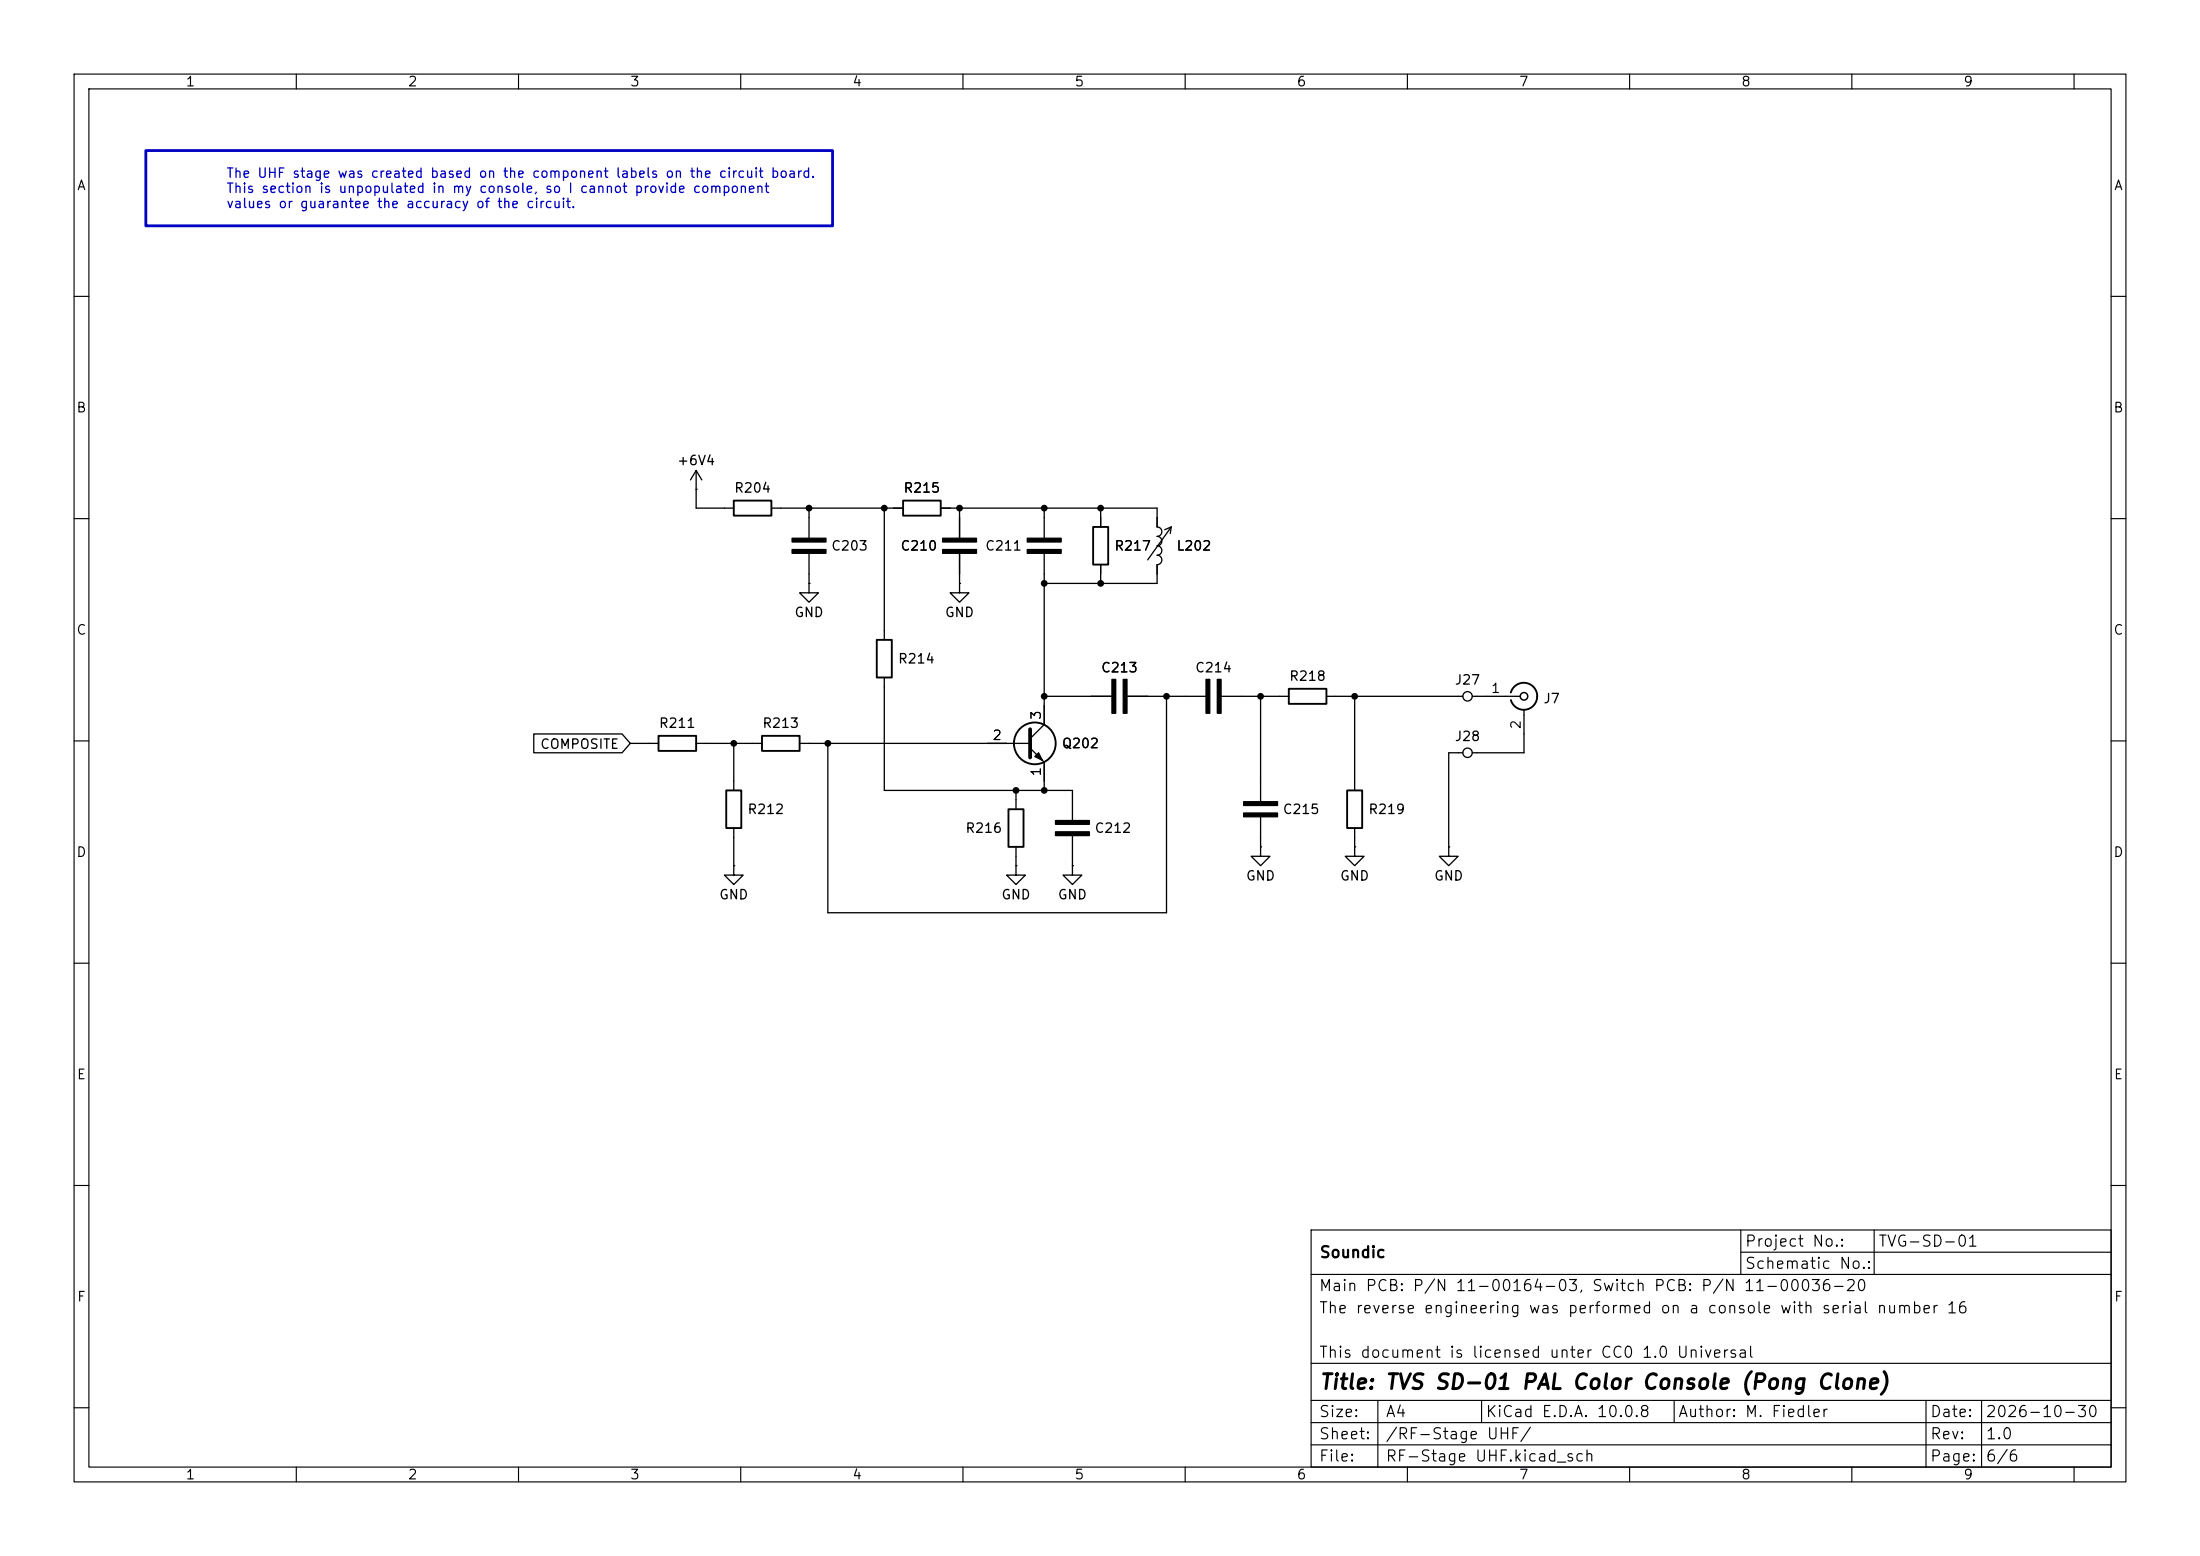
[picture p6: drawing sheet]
<svg xmlns="http://www.w3.org/2000/svg" width="297mm" height="210mm" viewBox="0 0 297 210" stroke-linecap="round" stroke-linejoin="round" font-family="sans-serif">
<g fill="none" stroke="#000" stroke-width=".15">
<path d="M10 10h277v190h-277zM12 12h273v186h-273zM40 10v2M70 10v2M100 10v2M130 10v2M160 10v2M190 10v2M220 10v2M250 10v2M280 10v2M10 40h2"/>
<path d="M285 40h2M10 70h2M285 70h2M10 100h2M285 100h2M10 130h2M285 130h2M10 160h2M177 166h108v32h-108zM177 172h108M235 169h50M235 166v6"/>
<path d="M253 166v6M285 160h2M10 190h2M40 198v2M70 198v2M100 198v2M130 198v2M160 198v2M177 195h108M177 192h108M177 189h108M177 184h108"/>
<path d="M186 189v9M190 198v2M200 189v3M220 198v2M226 189v3M250 198v2M260 189v9M267.5 189v9M280 198v2M285 190h2"/>
</g>
<g fill="none" stroke="#000" stroke-width=".25">
<path d="M99.1 67.6h5v2h-5zM121.9 67.6h5.1v2h-5.1zM147.6 71.1h2v5.1h-2zM88.9 99.3h5.1v2h-5.1zM102.9 99.3h5v2h-5zM118.4 86.4h2v5h-2zM174 93h5.1v2h-5.1zM204 93.5a1.81 1.81 0 0 1 2.7-1 1.81 1.81 0 0 1 .1 2.9 1.81 1.81 0 0 1-2.8-.9M98 106.7h2.1v5.1h-2.1zM136.1 109.2h2.1v5.1h-2.1zM181.9 106.7h2v5.1h-2z"/>
<circle cx="139.7" cy="100.3" r="2.82"/>
</g>
<g fill="none" stroke="#000" stroke-width=".18">
<path d="M94 66h.1M94 63.5v5.1h5.1M94 63.5l.7 1.3M94 63.5l-.8 1.3M104.1 68.6h17.8M109.2 78.7v1.3h1.3l-1.3 1.3-1.3-1.3h1.3M109.2 78.7h.1M109.2 68.6v4M109.2 74.7v4M119.4 68.6v17.8M127 68.6h29.2v2.5a.64 .64 0 0 1 .7 .7 .64 .64 0 0 1-.7 .6 .64 .64 0 0 1 .7 .6 .64 .64 0 0 1-.7 .7 .64 .64 0 0 1 .7 .6 .64 .64 0 0 1-.7 .6 .64 .64 0 0 1 .7 .7 .64 .64 0 0 1-.7 .6v2.5h-15.2M129.5 78.7v1.3h1.3l-1.3 1.3-1.2-1.3h1.2"/>
<path d="M129.5 78.7h.1M129.5 68.6v4M129.5 74.7v4M141 74.7v23.1l-1.9 1.9M141 68.6v4M148.6 68.6v2.5M148.6 76.2v2.5M158.1 71.1l-3.2 4.5M158.1 71.1l-.9 .4M158.1 71.1l-.1 .9M72.1 99.1h11.9l1.1 1.2-1.1 1.3h-11.9zM119.4 91.4v15.3h25.4v4"/>
<path d="M141 94h9.1M152.1 94h10.7M157.5 94v29.2h-45.7v-22.9M164.8 94h9.2M170.2 94v14.2M179.1 94h18.4M182.9 94v12.7M198.8 94h6.4M205.7 95.8v5.8h-6.9M85.1 100.3h3.8M94 100.3h8.9M99.1 116.8v1.3h1.2l-1.2 1.3-1.3-1.3h1.3"/>
<path d="M99.1 116.8h.1M99.1 100.3v6.4M99.1 111.8v5M107.9 100.3h31.2M137.2 116.8v1.3h1.2l-1.2 1.3-1.3-1.3h1.3M137.2 116.8h.1M137.2 106.7v2.5M137.2 114.3v2.5M139.1 101l1.9 1.9v3.8M144.8 116.8v1.3h1.2l-1.2 1.3-1.3-1.3h1.3M144.8 116.8h.1M144.8 112.8v4"/>
<path d="M170.2 114.3v1.3h1.2l-1.2 1.2-1.3-1.2h1.3M170.2 114.3h.1M170.2 110.2v4.1M182.9 114.3v1.3h1.2l-1.2 1.2-1.3-1.2h1.3M182.9 114.3h.1M182.9 111.8v2.5M195.6 114.3v1.3h1.2l-1.2 1.2-1.3-1.2h1.3M195.6 114.3h.1M197.5 101.6h-1.9v12.7"/>
<circle cx="198.1" cy="94" r=".63"/>
<circle cx="198.1" cy="101.6" r=".63"/>
</g>
<g fill="#000" stroke="#000" stroke-width=".18">
<path d="M106.9 74.2h4.6v.5h-4.6zM106.9 72.6h4.6v.6h-4.6zM127.3 74.2h4.5v.5h-4.5zM127.3 72.6h4.5v.6h-4.5zM138.7 74.2h4.6v.5h-4.6zM138.7 72.6h4.6v.6h-4.6zM150.1 91.7h.5v4.6h-.5zM151.6 91.7h.5v4.6h-.5zM162.8 91.7h.5v4.6h-.5zM164.3 91.7h.5v4.6h-.5zM139.7 102.1l.5-.5 .5 1zM142.5 112.3h4.6v.5h-4.6z"/>
<path d="M142.5 110.7h4.6v.6h-4.6zM167.9 108.2h4.6v.5h-4.6zM167.9 109.7h4.6v.5h-4.6z"/>
</g>
<circle cx="205.7" cy="94" r=".51" fill="none" stroke="#000" stroke-width=".2"/>
<path d="M139.1 98.4v3.8" fill="none" stroke="#000" stroke-width=".51"/>
<path d="M19.7 20.3h92.7v10.2h-92.7z" fill="none" stroke="#0000c2" stroke-width=".38"/>
<g fill="#000">
<circle cx="109.2" cy="68.6" r=".46"/>
<circle cx="119.4" cy="68.6" r=".46"/>
<circle cx="129.5" cy="68.6" r=".46"/>
<circle cx="141" cy="78.7" r=".46"/>
<circle cx="141" cy="68.6" r=".46"/>
<circle cx="148.6" cy="78.7" r=".46"/>
<circle cx="148.6" cy="68.6" r=".46"/>
<circle cx="141" cy="94" r=".46"/>
<circle cx="157.5" cy="94" r=".46"/>
<circle cx="170.2" cy="94" r=".46"/>
<circle cx="182.9" cy="94" r=".46"/>
<circle cx="99.1" cy="100.3" r=".46"/>
<circle cx="111.8" cy="100.3" r=".46"/>
<circle cx="137.2" cy="106.7" r=".46"/>
<circle cx="141" cy="106.7" r=".46"/>
</g>
<text font-size="2" x="178" y="188">Title: TVS SD-01 PAL Color Console (Pong Clone)</text>
<g font-size="1.5">
<text x="178" y="170.1">Soundic</text>
<text x="235.5" y="168.6">Project No.:</text>
<text x="235.5" y="171.6">Schematic No.:</text>
<text x="253.5" y="168.6">TVG-SD-01</text>
<text x="178" y="174.6">Main PCB: P/N 11-00164-03, Switch PCB: P/N 11-00036-20</text>
<text x="178" y="177.6">The reverse engineering was performed on a console with serial number 16</text>
<text x="178" y="183.6">This document is licensed unter CC0 1.0 Universal</text>
<text x="178" y="191.6">Size:</text>
<text x="187" y="191.6">A4</text>
<text x="200.5" y="191.6">KiCad E.D.A. 10.0.8</text>
<text x="226.5" y="191.6">Author: M. Fiedler</text>
<text x="260.5" y="191.6">Date:</text>
<text x="268" y="191.6">2026-10-30</text>
<text x="178" y="194.6">Sheet:</text>
<text x="178" y="197.6">File:</text>
<text x="187" y="197.6">RF-Stage UHF.kicad_sch</text>
<text x="187" y="194.6">/RF-Stage UHF/</text>
<text x="260.5" y="197.6">Page:</text>
<text x="260.5" y="194.6">Rev:</text>
<text x="268" y="194.6">1.0</text>
<text x="268" y="197.6">6/6</text>
</g>
<g font-size="1.3">
<text x="25" y="12">1</text>
<text x="55" y="12">2</text>
<text x="85" y="12">3</text>
<text x="115" y="12">4</text>
<text x="145" y="12">5</text>
<text x="175" y="12">6</text>
<text x="205" y="12">7</text>
<text x="235" y="12">8</text>
<text x="265" y="12">9</text>
<text x="10.3" y="26">A</text>
<text x="285.3" y="26">A</text>
<text x="10.2" y="56">B</text>
<text x="285.2" y="56">B</text>
<text x="91.3" y="63.1">+6V4</text>
<text x="99" y="66.8">R204</text>
<text x="121.9" y="66.8">R215</text>
<text x="112.1" y="74.6">C203</text>
<text x="121.5" y="74.6">C210</text>
<text x="132.9" y="74.6">C211</text>
<text x="150.4" y="74.6">R217</text>
<text x="158.7" y="74.6">L202</text>
<text x="107.2" y="83.6">GND</text>
<text x="127.5" y="83.6">GND</text>
<text x="10.2" y="86">C</text>
<text x="121.1" y="89.9">R214</text>
<text x="285.2" y="86">C</text>
<text x="148.6" y="91.1">C213</text>
<text x="161.3" y="91.1">C214</text>
<text x="174" y="92.2">R218</text>
<text x="196.3" y="92.7">J27</text>
<text x="201.2" y="93.8">1</text>
<text x="208.3" y="95.2">J7</text>
<text x="72.8" y="101.4">COMPOSITE</text>
<text x="88.9" y="98.6">R211</text>
<text x="102.8" y="98.6">R213</text>
<text x="133.9" y="100.2">2</text>
<text x="140.8" y="97.3" transform="rotate(-90 140.8 97.3)">3</text>
<text x="143.3" y="101.3">Q202</text>
<text x="196.3" y="100.3">J28</text>
<text x="205.6" y="98.5" transform="rotate(-90 205.6 98.5)">2</text>
<text x="140.8" y="104.9" transform="rotate(-90 140.8 104.9)">1</text>
<text x="100.8" y="110.2">R212</text>
<text x="130.2" y="112.7">R216</text>
<text x="147.7" y="112.7">C212</text>
<text x="173.1" y="110.2">C215</text>
<text x="184.6" y="110.2">R219</text>
<text x="10.2" y="116">D</text>
<text x="168.1" y="119.2">GND</text>
<text x="180.8" y="119.2">GND</text>
<text x="193.5" y="119.2">GND</text>
<text x="285.2" y="116">D</text>
<text x="97" y="121.7">GND</text>
<text x="135.1" y="121.7">GND</text>
<text x="142.7" y="121.7">GND</text>
<text x="10.3" y="146">E</text>
<text x="285.3" y="146">E</text>
<text x="10.3" y="176">F</text>
<text x="285.3" y="176">F</text>
<text x="25" y="200">1</text>
<text x="55" y="200">2</text>
<text x="85" y="200">3</text>
<text x="115" y="200">4</text>
<text x="145" y="200">5</text>
<text x="175" y="200">6</text>
<text x="205" y="200">7</text>
<text x="235" y="200">8</text>
<text x="265" y="200">9</text>
</g>
<g font-size="1.3" fill="#0000c2">
<text x="30.5" y="24.3">The UHF stage was created based on the component labels on the circuit board.</text>
<text x="30.5" y="26.4">This section is unpopulated in my console, so I cannot provide component</text>
<text x="30.5" y="28.4">values ​or guarantee the accuracy of the circuit.</text>
</g>
</svg>
